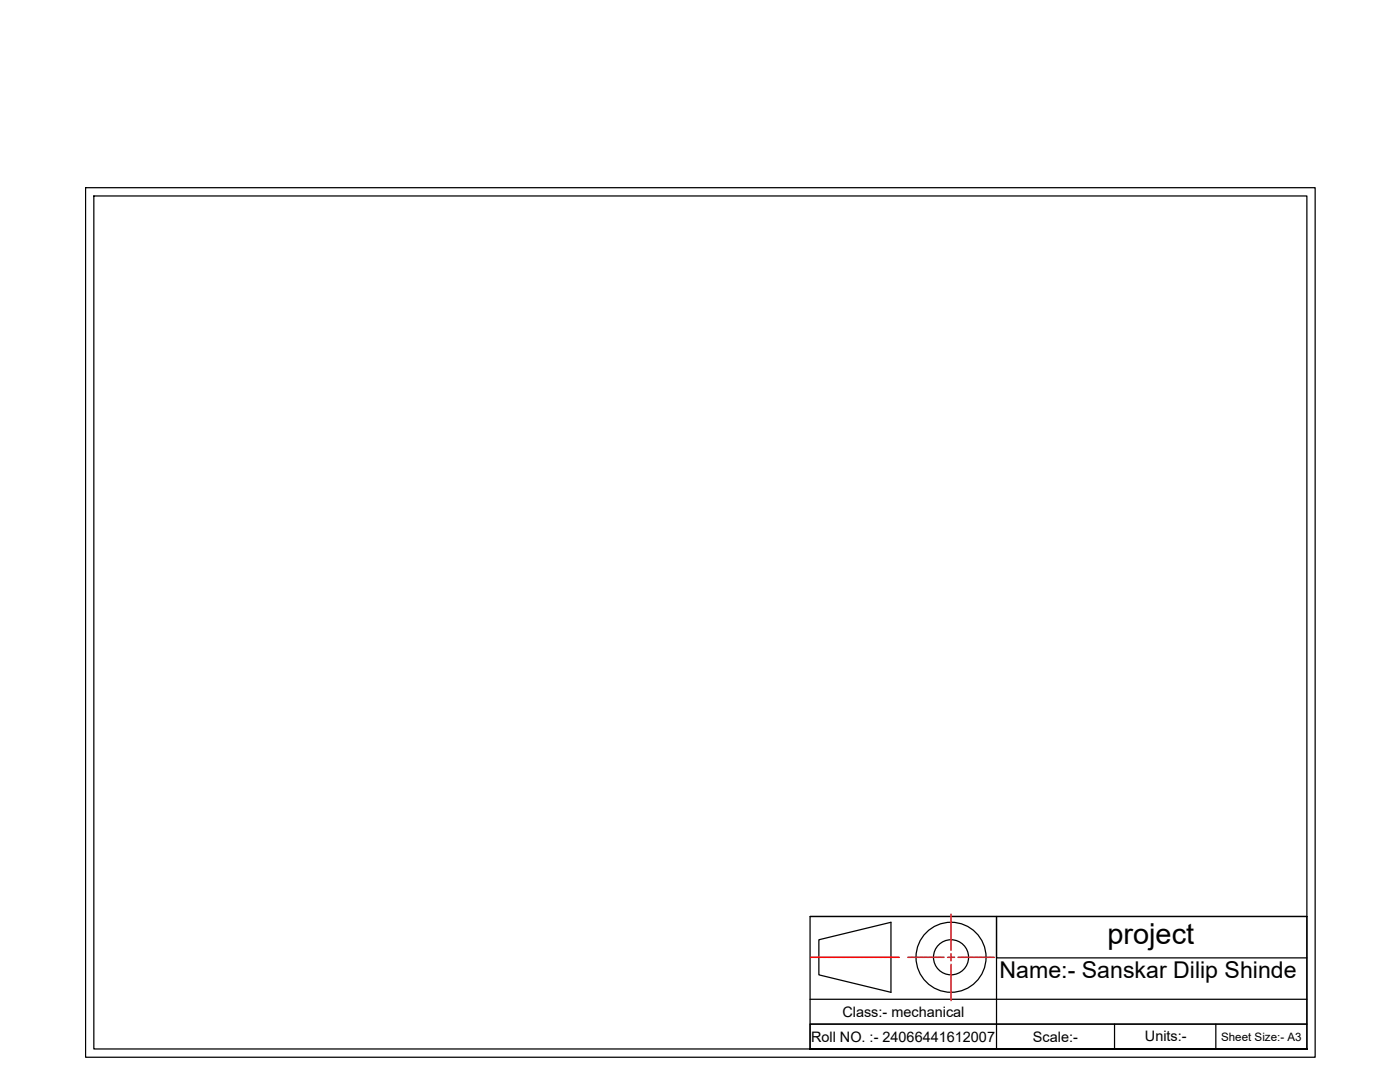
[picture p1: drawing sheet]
<svg xmlns="http://www.w3.org/2000/svg" width="279mm" height="216mm" viewBox="0 0 279 216" stroke-linecap="round" stroke-linejoin="round" font-family="sans-serif">
<!-- layer: 0 -->
<g fill="none" stroke="#000" stroke-width=".25">
<path d="M17.1 37.5h245.4v173.5h-245.4zM18.7 39.1h242.1v170.2h-242.1zM161.7 182.9h99.1v26.4h-99.1zM161.7 182.9h99.1M161.7 199.4h99.1M163.4 187.5l14.4-3.5v14l-14.4-3.5zM260.8 191.1h-61.9v-8.2v26.4M161.7 204.4h99.1h-99.1v4.9h99.1M222.4 204.4v4.9M242.6 204.4v4.9"/>
<circle cx="189.8" cy="191" r="7"/>
<circle cx="189.8" cy="191" r="3.5"/>
</g>
<g fill="none" stroke="#cd2027" stroke-width=".3">
<path d="M181.2 191h.6M181.9 191h.1M182.1 191h.7M182.9 191h.1M183.1 191h.6M183.8 191h.1M184 191h.6M184.7 191h.1M184.9 191h.7M185.7 191h.1M185.9 191h.6M186.6 191h.1"/>
<path d="M186.8 191h.6M187.5 191h.1M187.7 191h.7M189.1 191h1.4M189.8 182.4v.7M189.8 183.2v.1M189.8 183.4v.6M189.8 184.1v.1M189.8 184.3v.6M189.8 185v.1M189.8 185.2v.6M189.8 185.9v.2"/>
<path d="M189.8 186.2v.6M189.8 186.9v.1M189.8 187.1v.6M189.8 187.8v.1M189.8 188v.6M189.8 188.7v.1M189.8 188.9v.7M189.8 190.3v1.4M189.8 192.4v.7M189.8 193.2v.1M189.8 193.4v.6M189.8 194.1v.1"/>
<path d="M189.8 194.3v.7M189.8 195.1v.1M189.8 195.3v.6M189.8 196v.1M189.8 196.2v.6M189.8 196.9v.1M189.8 197.1v.6M189.8 197.8v.1M189.8 198.1v.6M189.8 198.8v.1M189.8 199v.7M191.2 191h.7"/>
<path d="M192 191h.1M192.2 191h.6M192.9 191h.1M193.1 191h.6M193.8 191h.1M194 191h.7M194.8 191h.1M195 191h.6M195.7 191h.1M195.9 191h.6M196.6 191h.1M196.8 191h.7"/>
<path d="M197.6 191h.1M197.8 191h.6"/>
</g>
<g fill="none" stroke="#f00" stroke-width=".3">
<path d="M161.8 191h.3M162.2 191h.1M162.4 191h.6M163.1 191h.1M163.3 191h.7M164.1 191h.1M164.3 191h.6M165 191h.1M165.2 191h.6M165.9 191h.1M166.1 191h.6M166.8 191h.2"/>
<path d="M167.1 191h.6M167.8 191h.1M168 191h.6M168.7 191h.1M168.9 191h.6M169.6 191h.1M169.8 191h.7M170.6 191h.1M170.8 191h.6M171.5 191h.1M171.7 191h.6M172.4 191h.1"/>
<path d="M172.6 191h.6M173.4 191h.1M173.6 191h.6M174.3 191h.1M174.5 191h.6M175.2 191h.1M175.4 191h.6M176.1 191h.1M176.4 191h.6M177.1 191h.1M177.3 191h.6M178 191h.1"/>
<path d="M178.2 191h.6M178.9 191h.1M179.1 191h.4"/>
</g>
<text font-size="5.8" x="221" y="188.5">project</text>
<text font-size="4.6" x="199.5" y="195.2">Name:- Sanskar Dilip Shinde</text>
<g font-size="2.9">
<text x="168.1" y="202.9">Class:- mechanical</text>
<text x="161.9" y="207.9">Roll NO. :- 24066441612007</text>
<text x="206.1" y="207.9">Scale:-</text>
<text x="228.5" y="207.6">Units:-</text>
</g>
<text font-size="2.3" x="243.7" y="207.7">Sheet Size:- A3</text>
</svg>
